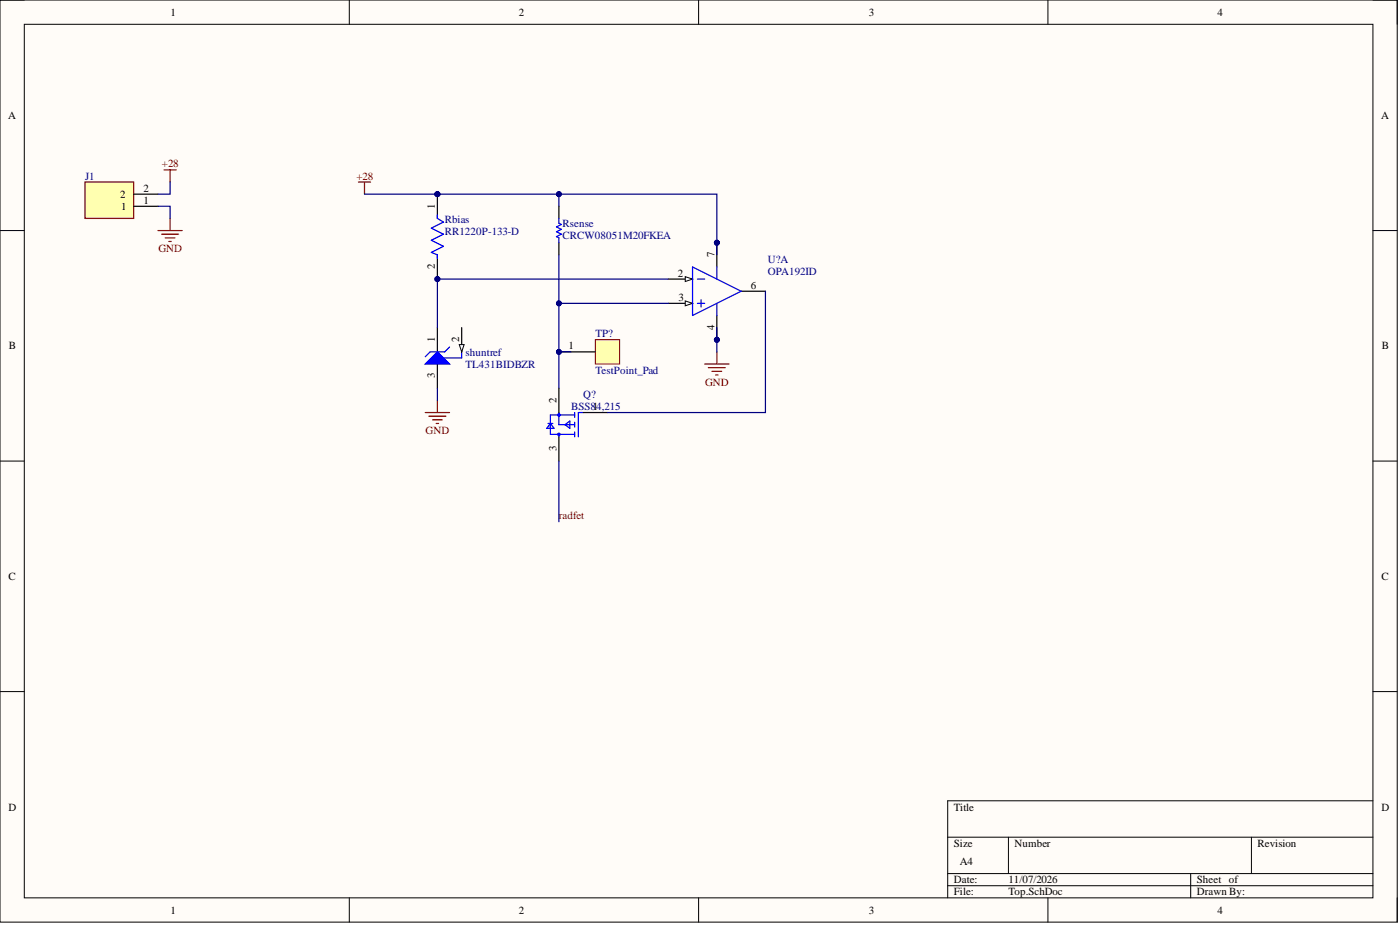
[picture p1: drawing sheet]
<svg xmlns="http://www.w3.org/2000/svg" width="292mm" height="193mm" viewBox="0 0 292 193" stroke-linecap="round" stroke-linejoin="round" font-family="sans-serif">
<path d="M0 0h291.5v192.4h-291.5z" fill-rule="evenodd" fill="#fffcf8"/>
<path d="M0 0h291.5v192.4h-291.5z" fill="none" stroke="#000" stroke-width=".21"/>
<path d="M5.1 5.1h281.4v182.2h-281.4z" fill-rule="evenodd" fill="#fffcf8"/>
<g fill="none" stroke="#000" stroke-width=".21">
<path d="M0 0h5.1M5.1 5.1h281.4v182.2h-281.4zM72.9 0v5.1M145.8 0v5.1M218.6 0v5.1M286.5 0h5v5.1M0 48.1h5.1M286.5 48.1h5M0 96.2h5.1M286.5 96.2h5M0 144.3h5.1M286.5 144.3h5"/>
<path d="M197.7 174.7h88.8M210.4 174.7v7.5M261.1 174.7v7.5M286.5 167.1h-88.8v20.2M72.9 187.3v5.1M145.8 187.3v5.1M197.7 182.2h88.8M197.7 184.8h88.8M218.6 187.3v5.1M248.4 182.2v5.1M291.5 187.3v5.1"/>
</g>
<path d="M17.7 38h10.2v7.6h-10.2z" fill-rule="evenodd" fill="#ffffb0"/>
<g fill="none" stroke="#800000" stroke-width=".25">
<path d="M17.7 38h10.2v7.6h-10.2zM34.2 35.4h2.6M35.5 35.4v2.6M74.8 38h2.5M76 38v2.5M33 48.1h5M33.7 48.9h3.6M34.5 49.6h2M35.2 50.4h.5M35.5 45.6v2.5M147 75.9h5.1M147.8 76.7h3.5"/>
<path d="M148.5 77.5h2.1M149.3 78.2h.5M149.6 73.4v2.5M88.7 86.1h5.1M89.5 86.8h3.5M90.2 87.6h2.1M91 88.3h.5M91.3 83.5v2.6"/>
</g>
<path d="M27.9 43h5.1M27.9 40.5h5.1M91.3 68.3v5.1M91.3 75.9v5.1" fill="none" stroke="#000" stroke-width=".25"/>
<path d="M88.7 75.9l2.6-2.5 2.5 2.5z" fill="#00f"/>
<path d="M88.7 75.9l2.6-2.5 2.5 2.5zM93.8 72.4l-1 1h-3.1l-1 1M96.3 73.4v1.3h-4" fill="none" stroke="#00f" stroke-width=".25"/>
<path d="M96.3 68.3v5.1" fill="none" stroke="#000" stroke-width=".25"/>
<path d="M95.8 71.9h1l-.5 1.5z" fill="#f8fcff"/>
<path d="M95.8 71.9h1l-.5 1.5z" fill="none" stroke="#000" stroke-width=".21"/>
<g fill="none" stroke="#00f" stroke-width=".25">
<path d="M91.3 45.6l1.2 .7-2.5 1.3 2.5 1.3-2.5 1.2 2.5 1.3M116.6 45.6v1l.5 .2-1 .5 1 .5-1 .6 1 .5-1 .5 .5 .2v1M114.1 89.4l.7-1.1 .8 1.1M114.3 88.3h1M116.6 90.6h3.3M116.6 86.1v2.5h3.3M117.9 88.6l1-.8v1.6zM119.9 86.1v1M119.9 88.1v1M119.9 90.1v1M119.9 86.6h-5.1v4M121.7 86.1h-1v5"/>
<circle cx="116.6" cy="86.6" r=".25"/>
</g>
<path d="M116.6 43v2.6M116.6 50.6v2.6M139.4 58.2h5.1M116.6 81v5.1M121.7 86.1h5" fill="none" stroke="#000" stroke-width=".25"/>
<path d="M143 57.7l1.5 .5-1.5 .5z" fill="#f8fcff"/>
<path d="M143 57.7l1.5 .5-1.5 .5z" fill="none" stroke="#000" stroke-width=".21"/>
<path d="M139.4 63.3h5.1" fill="none" stroke="#000" stroke-width=".25"/>
<path d="M143 62.8l1.5 .5-1.5 .5z" fill="#f8fcff"/>
<path d="M143 62.8l1.5 .5-1.5 .5z" fill="none" stroke="#000" stroke-width=".21"/>
<path d="M154.6 60.8h5.1" fill="none" stroke="#000" stroke-width=".25"/>
<path d="M144.5 55.7l10.1 5.1-10.1 5zM145.5 58.2h1.5M149.6 55.7v2.5M145.5 63.3h1.5M146.3 62.5v1.5M149.6 63.3v2.5" fill="none" stroke="#00f" stroke-width=".25"/>
<path d="M124.2 70.9h5.1v5h-5.1z" fill-rule="evenodd" fill="#ffffb0"/>
<path d="M124.2 70.9h5.1v5h-5.1z" fill="none" stroke="#800000" stroke-width=".21"/>
<path d="M116.6 73.4h7.6" fill="none" stroke="#000" stroke-width=".25"/>
<path d="M35.5 38v2.5h-2.5M33 43h2.5v2.6M139.4 63.3h-22.8v17.7M149.6 68.3v5.1" fill="none" stroke="#000080" stroke-width=".25"/>
<circle cx="116.6" cy="73.4" r=".51" fill="#000080"/>
<circle cx="116.6" cy="73.4" r=".51" fill="none" stroke="#000080" stroke-width=".21"/>
<circle cx="116.6" cy="63.3" r=".51" fill="#000080"/>
<circle cx="116.6" cy="63.3" r=".51" fill="none" stroke="#000080" stroke-width=".21"/>
<path d="M116.6 53.2v10.1" fill="none" stroke="#000080" stroke-width=".25"/>
<circle cx="116.6" cy="63.3" r=".51" fill="#000080"/>
<circle cx="116.6" cy="63.3" r=".51" fill="none" stroke="#000080" stroke-width=".21"/>
<path d="M76 40.5h15.3M116.6 40.5v2.5" fill="none" stroke="#000080" stroke-width=".25"/>
<circle cx="116.6" cy="40.5" r=".51" fill="#000080"/>
<circle cx="116.6" cy="40.5" r=".51" fill="none" stroke="#000080" stroke-width=".21"/>
<path d="M91.3 40.5h58.3v12.7M139.4 58.2h-48.1v10.1M159.7 60.8v25.3h-33M91.3 81v2.5" fill="none" stroke="#000080" stroke-width=".25"/>
<circle cx="116.6" cy="40.5" r=".51" fill="#000080"/>
<circle cx="116.6" cy="40.5" r=".51" fill="none" stroke="#000080" stroke-width=".21"/>
<path d="M116.6 73.4h2.5M116.6 96.2v12.6" fill="none" stroke="#000080" stroke-width=".25"/>
<circle cx="116.6" cy="73.4" r=".51" fill="#000080"/>
<circle cx="116.6" cy="73.4" r=".51" fill="none" stroke="#000080" stroke-width=".21"/>
<g font-size="6" fill="#000080">
<text x="90.7" y="44">PIRbias01</text>
<text x="90.7" y="56.7">PIRbias02</text>
<text x="149.2" y="54.3">PIU?07</text>
<text x="149.2" y="69.4">PIU?04</text>
</g>
<text font-size="6" x="116.1" y="94.8">PIQ?03</text>
<g font-size="2.3">
<text x="35.6" y="3.3">1</text>
<text x="108.2" y="3.3">2</text>
<text x="181.3" y="3.3">3</text>
<text x="254" y="3.3">4</text>
<text x="1.7" y="24.8">A</text>
<text x="288.1" y="24.8">A</text>
<text x="25.1" y="41.3">2</text>
<text x="29.9" y="40">2</text>
<text x="25.3" y="43.8">1</text>
<text x="29.9" y="42.5">1</text>
<text x="90.8" y="43.5" transform="rotate(-90 90.8 43.5)">1</text>
<text x="149.1" y="53.7" transform="rotate(-90 149.1 53.7)">7</text>
<text x="90.8" y="56.2" transform="rotate(-90 90.8 56.2)">2</text>
<text x="141.5" y="57.7">2</text>
<text x="141.5" y="62.8">3</text>
<text x="156.7" y="60.2">6</text>
<text x="90.8" y="71.4" transform="rotate(-90 90.8 71.4)">1</text>
<text x="95.8" y="71.4" transform="rotate(-90 95.8 71.4)">2</text>
<text x="149.1" y="68.9" transform="rotate(-90 149.1 68.9)">4</text>
<text x="1.9" y="72.9">B</text>
<text x="118.6" y="72.9">1</text>
<text x="288.3" y="72.9">B</text>
<text x="90.8" y="78.9" transform="rotate(-90 90.8 78.9)">3</text>
<text x="116.1" y="84" transform="rotate(-90 116.1 84)">2</text>
<text x="116.1" y="94.1" transform="rotate(-90 116.1 94.1)">3</text>
<text x="1.8" y="121">C</text>
<text x="288.2" y="121">C</text>
<text x="1.8" y="169.1">D</text>
<text x="199" y="169.1">Title</text>
<text x="288.2" y="169.1">D</text>
<text x="199" y="176.7">Size</text>
<text x="211.7" y="176.7">Number</text>
<text x="262.4" y="176.7">Revision</text>
<text x="199" y="184.3">Date:</text>
<text x="200.3" y="180.5">A4</text>
<text x="210.4" y="184.3">11/07/2026</text>
<text x="249.7" y="184.3">Sheet of</text>
<text x="35.6" y="190.6">1</text>
<text x="108.2" y="190.6">2</text>
<text x="181.3" y="190.6">3</text>
<text x="199" y="186.8">File:</text>
<text x="210.4" y="186.8">Top.SchDoc</text>
<text x="249.7" y="186.8">Drawn By:</text>
<text x="254" y="190.6">4</text>
</g>
<g font-size="2.3" fill="#800000">
<text x="33.8" y="34.9">+28</text>
<text x="74.4" y="37.5">+28</text>
<text x="33" y="52.7">GND</text>
<text x="147.1" y="80.5">GND</text>
<text x="88.8" y="90.6">GND</text>
<text x="116.6" y="108.3">radfet</text>
</g>
<g font-size="2.3" fill="#000080">
<text x="17.7" y="37.5">J1</text>
<text x="92.8" y="46.6">Rbias</text>
<text x="117.4" y="47.3">Rsense</text>
<text x="92.8" y="49.1">RR1220P-133-D</text>
<text x="117.4" y="49.9">CRCW08051M20FKEA</text>
<text x="160.2" y="54.9">U?A</text>
<text x="160.2" y="57.5">OPA192ID</text>
<text x="124.2" y="70.4">TP?</text>
<text x="97.1" y="74.2">shuntref</text>
<text x="97.1" y="76.7">TL431BIDBZR</text>
<text x="124.2" y="78">TestPoint_Pad</text>
<text x="121.7" y="83">Q?</text>
<text x="119.1" y="85.6">BSS814,215</text>
</g>
</svg>
